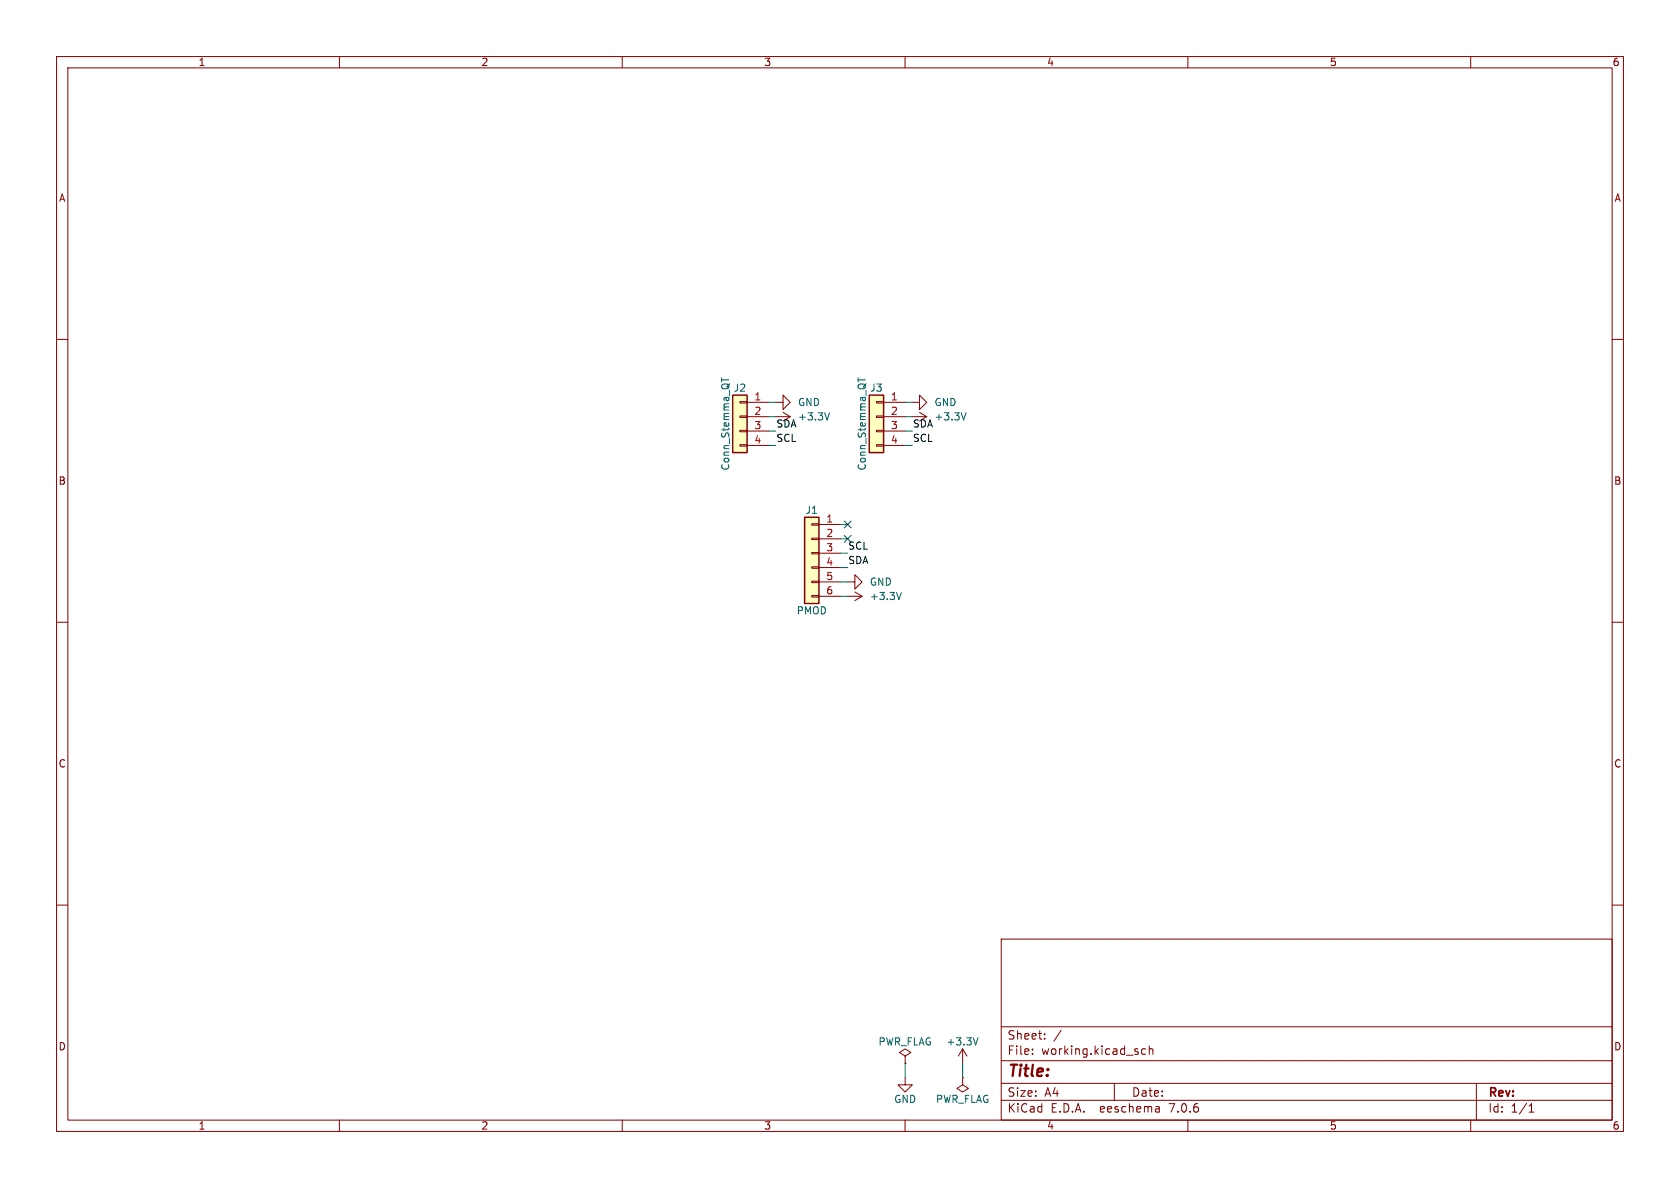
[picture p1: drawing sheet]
(kicad_sch (version 20230121) (generator eeschema)

 (paper "A4")

 (lib_symbols
  (symbol "Connector_Generic:Conn_01x04" (pin_names (offset 1.016) hide) (in_bom yes) (on_board yes)
   (property "Reference" "J" (at 0 5.08 0) (effects (font (size 1.27 1.27))))
   (property "Value" "Conn_01x04" (at 0 -7.62 0) (effects (font (size 1.27 1.27))))
   (property "Footprint" "" (at 0 0 0) (effects (font (size 1.27 1.27)) hide))
   (property "Datasheet" "~" (at 0 0 0) (effects (font (size 1.27 1.27)) hide))
   (symbol "Conn_01x04_1_1"
    (rectangle (start -1.27 -4.953) (end 0 -5.207) (stroke (width 0.1524) (type default)) (fill (type none)))
    (rectangle (start -1.27 -2.413) (end 0 -2.667) (stroke (width 0.1524) (type default)) (fill (type none)))
    (rectangle (start -1.27 0.127) (end 0 -0.127) (stroke (width 0.1524) (type default)) (fill (type none)))
    (rectangle (start -1.27 2.667) (end 0 2.413) (stroke (width 0.1524) (type default)) (fill (type none)))
    (rectangle (start -1.27 3.81) (end 1.27 -6.35) (stroke (width 0.254) (type default)) (fill (type background)))
    (pin passive line (at -5.08 2.54 0) (length 3.81) (name "Pin_1" (effects (font (size 1.27 1.27)))) (number "1" (effects (font (size 1.27 1.27)))))
    (pin passive line (at -5.08 0 0) (length 3.81) (name "Pin_2" (effects (font (size 1.27 1.27)))) (number "2" (effects (font (size 1.27 1.27)))))
    (pin passive line (at -5.08 -2.54 0) (length 3.81) (name "Pin_3" (effects (font (size 1.27 1.27)))) (number "3" (effects (font (size 1.27 1.27)))))
    (pin passive line (at -5.08 -5.08 0) (length 3.81) (name "Pin_4" (effects (font (size 1.27 1.27)))) (number "4" (effects (font (size 1.27 1.27)))))))
  (symbol "Connector_Generic:Conn_01x06" (pin_names (offset 1.016) hide) (in_bom yes) (on_board yes)
   (property "Reference" "J" (at 0 7.62 0) (effects (font (size 1.27 1.27))))
   (property "Value" "Conn_01x06" (at 0 -10.16 0) (effects (font (size 1.27 1.27))))
   (property "Footprint" "" (at 0 0 0) (effects (font (size 1.27 1.27)) hide))
   (property "Datasheet" "~" (at 0 0 0) (effects (font (size 1.27 1.27)) hide))
   (symbol "Conn_01x06_1_1"
    (rectangle (start -1.27 -7.493) (end 0 -7.747) (stroke (width 0.1524) (type default)) (fill (type none)))
    (rectangle (start -1.27 -4.953) (end 0 -5.207) (stroke (width 0.1524) (type default)) (fill (type none)))
    (rectangle (start -1.27 -2.413) (end 0 -2.667) (stroke (width 0.1524) (type default)) (fill (type none)))
    (rectangle (start -1.27 0.127) (end 0 -0.127) (stroke (width 0.1524) (type default)) (fill (type none)))
    (rectangle (start -1.27 2.667) (end 0 2.413) (stroke (width 0.1524) (type default)) (fill (type none)))
    (rectangle (start -1.27 5.207) (end 0 4.953) (stroke (width 0.1524) (type default)) (fill (type none)))
    (rectangle (start -1.27 6.35) (end 1.27 -8.89) (stroke (width 0.254) (type default)) (fill (type background)))
    (pin passive line (at -5.08 5.08 0) (length 3.81) (name "Pin_1" (effects (font (size 1.27 1.27)))) (number "1" (effects (font (size 1.27 1.27)))))
    (pin passive line (at -5.08 2.54 0) (length 3.81) (name "Pin_2" (effects (font (size 1.27 1.27)))) (number "2" (effects (font (size 1.27 1.27)))))
    (pin passive line (at -5.08 0 0) (length 3.81) (name "Pin_3" (effects (font (size 1.27 1.27)))) (number "3" (effects (font (size 1.27 1.27)))))
    (pin passive line (at -5.08 -2.54 0) (length 3.81) (name "Pin_4" (effects (font (size 1.27 1.27)))) (number "4" (effects (font (size 1.27 1.27)))))
    (pin passive line (at -5.08 -5.08 0) (length 3.81) (name "Pin_5" (effects (font (size 1.27 1.27)))) (number "5" (effects (font (size 1.27 1.27)))))
    (pin passive line (at -5.08 -7.62 0) (length 3.81) (name "Pin_6" (effects (font (size 1.27 1.27)))) (number "6" (effects (font (size 1.27 1.27)))))))
  (symbol "power:+3.3V" (power) (pin_names (offset 0)) (in_bom yes) (on_board yes)
   (property "Reference" "#PWR" (at 0 -3.81 0) (effects (font (size 1.27 1.27)) hide))
   (property "Value" "+3.3V" (at 0 3.556 0) (effects (font (size 1.27 1.27))))
   (property "Footprint" "" (at 0 0 0) (effects (font (size 1.27 1.27)) hide))
   (property "Datasheet" "" (at 0 0 0) (effects (font (size 1.27 1.27)) hide))
   (symbol "+3.3V_0_1"
    (polyline (pts (xy -0.762 1.27) (xy 0 2.54)) (stroke (width 0) (type default)) (fill (type none)))
    (polyline (pts (xy 0 0) (xy 0 2.54)) (stroke (width 0) (type default)) (fill (type none)))
    (polyline (pts (xy 0 2.54) (xy 0.762 1.27)) (stroke (width 0) (type default)) (fill (type none))))
   (symbol "+3.3V_1_1"
    (pin power_in line (at 0 0 90) (length 0) hide (name "+3V3" (effects (font (size 1.27 1.27)))) (number "1" (effects (font (size 1.27 1.27)))))))
  (symbol "power:GND" (power) (pin_names (offset 0)) (in_bom yes) (on_board yes)
   (property "Reference" "#PWR" (at 0 -6.35 0) (effects (font (size 1.27 1.27)) hide))
   (property "Value" "GND" (at 0 -3.81 0) (effects (font (size 1.27 1.27))))
   (property "Footprint" "" (at 0 0 0) (effects (font (size 1.27 1.27)) hide))
   (property "Datasheet" "" (at 0 0 0) (effects (font (size 1.27 1.27)) hide))
   (symbol "GND_0_1"
    (polyline (pts (xy 0 0) (xy 0 -1.27) (xy 1.27 -1.27) (xy 0 -2.54) (xy -1.27 -1.27) (xy 0 -1.27)) (stroke (width 0) (type default)) (fill (type none))))
   (symbol "GND_1_1"
    (pin power_in line (at 0 0 270) (length 0) hide (name "GND" (effects (font (size 1.27 1.27)))) (number "1" (effects (font (size 1.27 1.27)))))))
  (symbol "power:PWR_FLAG" (power) (pin_numbers hide) (pin_names (offset 0) hide) (in_bom yes) (on_board yes)
   (property "Reference" "#FLG" (at 0 1.905 0) (effects (font (size 1.27 1.27)) hide))
   (property "Value" "PWR_FLAG" (at 0 3.81 0) (effects (font (size 1.27 1.27))))
   (property "Footprint" "" (at 0 0 0) (effects (font (size 1.27 1.27)) hide))
   (property "Datasheet" "~" (at 0 0 0) (effects (font (size 1.27 1.27)) hide))
   (symbol "PWR_FLAG_0_0"
    (pin power_out line (at 0 0 90) (length 0) (name "pwr" (effects (font (size 1.27 1.27)))) (number "1" (effects (font (size 1.27 1.27))))))
   (symbol "PWR_FLAG_0_1"
    (polyline (pts (xy 0 0) (xy 0 1.27) (xy -1.016 1.905) (xy 0 2.54) (xy 1.016 1.905) (xy 0 1.27)) (stroke (width 0) (type default)) (fill (type none))))))


 (no_connect (at 149.86 95.25))
 (no_connect (at 149.86 92.71))

 (wire (pts (xy 135.89 73.66) (xy 137.16 73.66)) (stroke (width 0) (type solid)))
 (wire (pts (xy 160.02 71.12) (xy 161.29 71.12)) (stroke (width 0) (type solid)))
 (wire (pts (xy 135.89 76.2) (xy 137.16 76.2)) (stroke (width 0) (type solid)))
 (wire (pts (xy 160.02 76.2) (xy 161.29 76.2)) (stroke (width 0) (type solid)))
 (wire (pts (xy 135.89 78.74) (xy 137.16 78.74)) (stroke (width 0) (type solid)))
 (wire (pts (xy 160.02 78.74) (xy 161.29 78.74)) (stroke (width 0) (type solid)))
 (wire (pts (xy 148.59 92.71) (xy 149.86 92.71)) (stroke (width 0) (type solid)))
 (wire (pts (xy 148.59 105.41) (xy 149.86 105.41)) (stroke (width 0) (type solid)))
 (wire (pts (xy 135.89 71.12) (xy 137.16 71.12)) (stroke (width 0) (type solid)))
 (wire (pts (xy 170.18 187.96) (xy 170.18 190.5)) (stroke (width 0) (type solid)))
 (wire (pts (xy 160.02 73.66) (xy 161.29 73.66)) (stroke (width 0) (type solid)))
 (wire (pts (xy 160.02 187.96) (xy 160.02 190.5)) (stroke (width 0) (type solid)))
 (wire (pts (xy 148.59 102.87) (xy 149.86 102.87)) (stroke (width 0) (type solid)))
 (wire (pts (xy 148.59 95.25) (xy 149.86 95.25)) (stroke (width 0) (type solid)))
 (wire (pts (xy 148.59 97.79) (xy 149.86 97.79)) (stroke (width 0) (type solid)))
 (wire (pts (xy 148.59 100.33) (xy 149.86 100.33)) (stroke (width 0) (type solid)))

 (label "SDA" (at 137.16 76.2 0) (fields_autoplaced) (effects (font (size 1.27 1.27)) (justify left bottom)))
 (label "SDA" (at 161.29 76.2 0) (fields_autoplaced) (effects (font (size 1.27 1.27)) (justify left bottom)))
 (label "SCL" (at 161.29 78.74 0) (fields_autoplaced) (effects (font (size 1.27 1.27)) (justify left bottom)))
 (label "SCL" (at 149.86 97.79 0) (fields_autoplaced) (effects (font (size 1.27 1.27)) (justify left bottom)))
 (label "SCL" (at 137.16 78.74 0) (fields_autoplaced) (effects (font (size 1.27 1.27)) (justify left bottom)))
 (label "SDA" (at 149.86 100.33 0) (fields_autoplaced) (effects (font (size 1.27 1.27)) (justify left bottom)))

 (symbol (lib_id "Connector_Generic:Conn_01x04") (at 130.81 73.66 0) (mirror y) (unit 1) (in_bom yes) (on_board yes) (dnp no)
  (property "Reference" "J2" (at 130.81 68.58 0) (effects (font (size 1.27 1.27))))
  (property "Value" "Conn_Stemma_QT" (at 128.27 74.93 90) (effects (font (size 1.27 1.27))))
  (property "Footprint" "Connector_JST:JST_SH_SM04B-SRSS-TB_1x04-1MP_P1.00mm_Horizontal" (at 130.81 73.66 0) (effects (font (size 1.27 1.27)) hide))
  (property "Datasheet" "~" (at 130.81 73.66 0) (effects (font (size 1.27 1.27)) hide)) (pin "1") (pin "2") (pin "3") (pin "4"))

 (symbol (lib_id "Connector_Generic:Conn_01x06") (at 143.51 97.79 0) (mirror y) (unit 1) (in_bom yes) (on_board yes) (dnp no)
  (property "Reference" "J1" (at 143.51 90.17 0) (effects (font (size 1.27 1.27))))
  (property "Value" "PMOD" (at 143.51 107.95 0) (effects (font (size 1.27 1.27))))
  (property "Footprint" "Connector_PinHeader_2.54mm:PinHeader_1x06_P2.54mm_Vertical" (at 143.51 97.79 0) (effects (font (size 1.27 1.27)) hide))
  (property "Datasheet" "~" (at 143.51 97.79 0) (effects (font (size 1.27 1.27)) hide)) (pin "1") (pin "2") (pin "3") (pin "4") (pin "5") (pin "6"))

 (symbol (lib_id "power:GND") (at 161.29 71.12 90) (unit 1) (in_bom yes) (on_board yes) (dnp no)
  (property "Reference" "#PWR0105" (at 167.64 71.12 0) (effects (font (size 1.27 1.27)) hide))
  (property "Value" "GND" (at 165.1 71.12 90) (effects (font (size 1.27 1.27)) (justify right)))
  (property "Footprint" "" (at 161.29 71.12 0) (effects (font (size 1.27 1.27)) hide))
  (property "Datasheet" "" (at 161.29 71.12 0) (effects (font (size 1.27 1.27)) hide)) (pin "1"))

 (symbol (lib_id "Connector_Generic:Conn_01x04") (at 154.94 73.66 0) (mirror y) (unit 1) (in_bom yes) (on_board yes) (dnp no)
  (property "Reference" "J3" (at 154.94 68.58 0) (effects (font (size 1.27 1.27))))
  (property "Value" "Conn_Stemma_QT" (at 152.4 74.93 90) (effects (font (size 1.27 1.27))))
  (property "Footprint" "Connector_JST:JST_SH_SM04B-SRSS-TB_1x04-1MP_P1.00mm_Horizontal" (at 154.94 73.66 0) (effects (font (size 1.27 1.27)) hide))
  (property "Datasheet" "~" (at 154.94 73.66 0) (effects (font (size 1.27 1.27)) hide)) (pin "1") (pin "2") (pin "3") (pin "4"))

 (symbol (lib_id "power:GND") (at 149.86 102.87 90) (unit 1) (in_bom yes) (on_board yes) (dnp no)
  (property "Reference" "#PWR0101" (at 156.21 102.87 0) (effects (font (size 1.27 1.27)) hide))
  (property "Value" "GND" (at 153.67 102.87 90) (effects (font (size 1.27 1.27)) (justify right)))
  (property "Footprint" "" (at 149.86 102.87 0) (effects (font (size 1.27 1.27)) hide))
  (property "Datasheet" "" (at 149.86 102.87 0) (effects (font (size 1.27 1.27)) hide)) (pin "1"))

 (symbol (lib_id "power:+3.3V") (at 149.86 105.41 270) (unit 1) (in_bom yes) (on_board yes) (dnp no)
  (property "Reference" "#PWR0102" (at 146.05 105.41 0) (effects (font (size 1.27 1.27)) hide))
  (property "Value" "+3.3V" (at 153.67 105.41 90) (effects (font (size 1.27 1.27)) (justify left)))
  (property "Footprint" "" (at 149.86 105.41 0) (effects (font (size 1.27 1.27)) hide))
  (property "Datasheet" "" (at 149.86 105.41 0) (effects (font (size 1.27 1.27)) hide)) (pin "1"))

 (symbol (lib_id "power:PWR_FLAG") (at 170.18 190.5 180) (unit 1) (in_bom yes) (on_board yes) (dnp no)
  (property "Reference" "#FLG0102" (at 170.18 192.405 0) (effects (font (size 1.27 1.27)) hide))
  (property "Value" "PWR_FLAG" (at 170.18 194.31 0) (effects (font (size 1.27 1.27))))
  (property "Footprint" "" (at 170.18 190.5 0) (effects (font (size 1.27 1.27)) hide))
  (property "Datasheet" "~" (at 170.18 190.5 0) (effects (font (size 1.27 1.27)) hide)) (pin "1"))

 (symbol (lib_id "power:+3.3V") (at 170.18 187.96 0) (unit 1) (in_bom yes) (on_board yes) (dnp no)
  (property "Reference" "#PWR0107" (at 170.18 191.77 0) (effects (font (size 1.27 1.27)) hide))
  (property "Value" "+3.3V" (at 170.18 184.15 0) (effects (font (size 1.27 1.27))))
  (property "Footprint" "" (at 170.18 187.96 0) (effects (font (size 1.27 1.27)) hide))
  (property "Datasheet" "" (at 170.18 187.96 0) (effects (font (size 1.27 1.27)) hide)) (pin "1"))

 (symbol (lib_id "power:GND") (at 137.16 71.12 90) (unit 1) (in_bom yes) (on_board yes) (dnp no)
  (property "Reference" "#PWR0106" (at 143.51 71.12 0) (effects (font (size 1.27 1.27)) hide))
  (property "Value" "GND" (at 140.97 71.12 90) (effects (font (size 1.27 1.27)) (justify right)))
  (property "Footprint" "" (at 137.16 71.12 0) (effects (font (size 1.27 1.27)) hide))
  (property "Datasheet" "" (at 137.16 71.12 0) (effects (font (size 1.27 1.27)) hide)) (pin "1"))

 (symbol (lib_id "power:PWR_FLAG") (at 160.02 187.96 0) (unit 1) (in_bom yes) (on_board yes) (dnp no)
  (property "Reference" "#FLG0101" (at 160.02 186.055 0) (effects (font (size 1.27 1.27)) hide))
  (property "Value" "PWR_FLAG" (at 160.02 184.15 0) (effects (font (size 1.27 1.27))))
  (property "Footprint" "" (at 160.02 187.96 0) (effects (font (size 1.27 1.27)) hide))
  (property "Datasheet" "~" (at 160.02 187.96 0) (effects (font (size 1.27 1.27)) hide)) (pin "1"))

 (symbol (lib_id "power:+3.3V") (at 161.29 73.66 270) (unit 1) (in_bom yes) (on_board yes) (dnp no)
  (property "Reference" "#PWR0104" (at 157.48 73.66 0) (effects (font (size 1.27 1.27)) hide))
  (property "Value" "+3.3V" (at 165.1 73.66 90) (effects (font (size 1.27 1.27)) (justify left)))
  (property "Footprint" "" (at 161.29 73.66 0) (effects (font (size 1.27 1.27)) hide))
  (property "Datasheet" "" (at 161.29 73.66 0) (effects (font (size 1.27 1.27)) hide)) (pin "1"))

 (symbol (lib_id "power:GND") (at 160.02 190.5 0) (unit 1) (in_bom yes) (on_board yes) (dnp no)
  (property "Reference" "#PWR0108" (at 160.02 196.85 0) (effects (font (size 1.27 1.27)) hide))
  (property "Value" "GND" (at 160.02 194.31 0) (effects (font (size 1.27 1.27))))
  (property "Footprint" "" (at 160.02 190.5 0) (effects (font (size 1.27 1.27)) hide))
  (property "Datasheet" "" (at 160.02 190.5 0) (effects (font (size 1.27 1.27)) hide)) (pin "1"))

 (symbol (lib_id "power:+3.3V") (at 137.16 73.66 270) (unit 1) (in_bom yes) (on_board yes) (dnp no)
  (property "Reference" "#PWR0103" (at 133.35 73.66 0) (effects (font (size 1.27 1.27)) hide))
  (property "Value" "+3.3V" (at 140.97 73.66 90) (effects (font (size 1.27 1.27)) (justify left)))
  (property "Footprint" "" (at 137.16 73.66 0) (effects (font (size 1.27 1.27)) hide))
  (property "Datasheet" "" (at 137.16 73.66 0) (effects (font (size 1.27 1.27)) hide)) (pin "1"))

 (sheet_instances (path "" (page "1"))))
